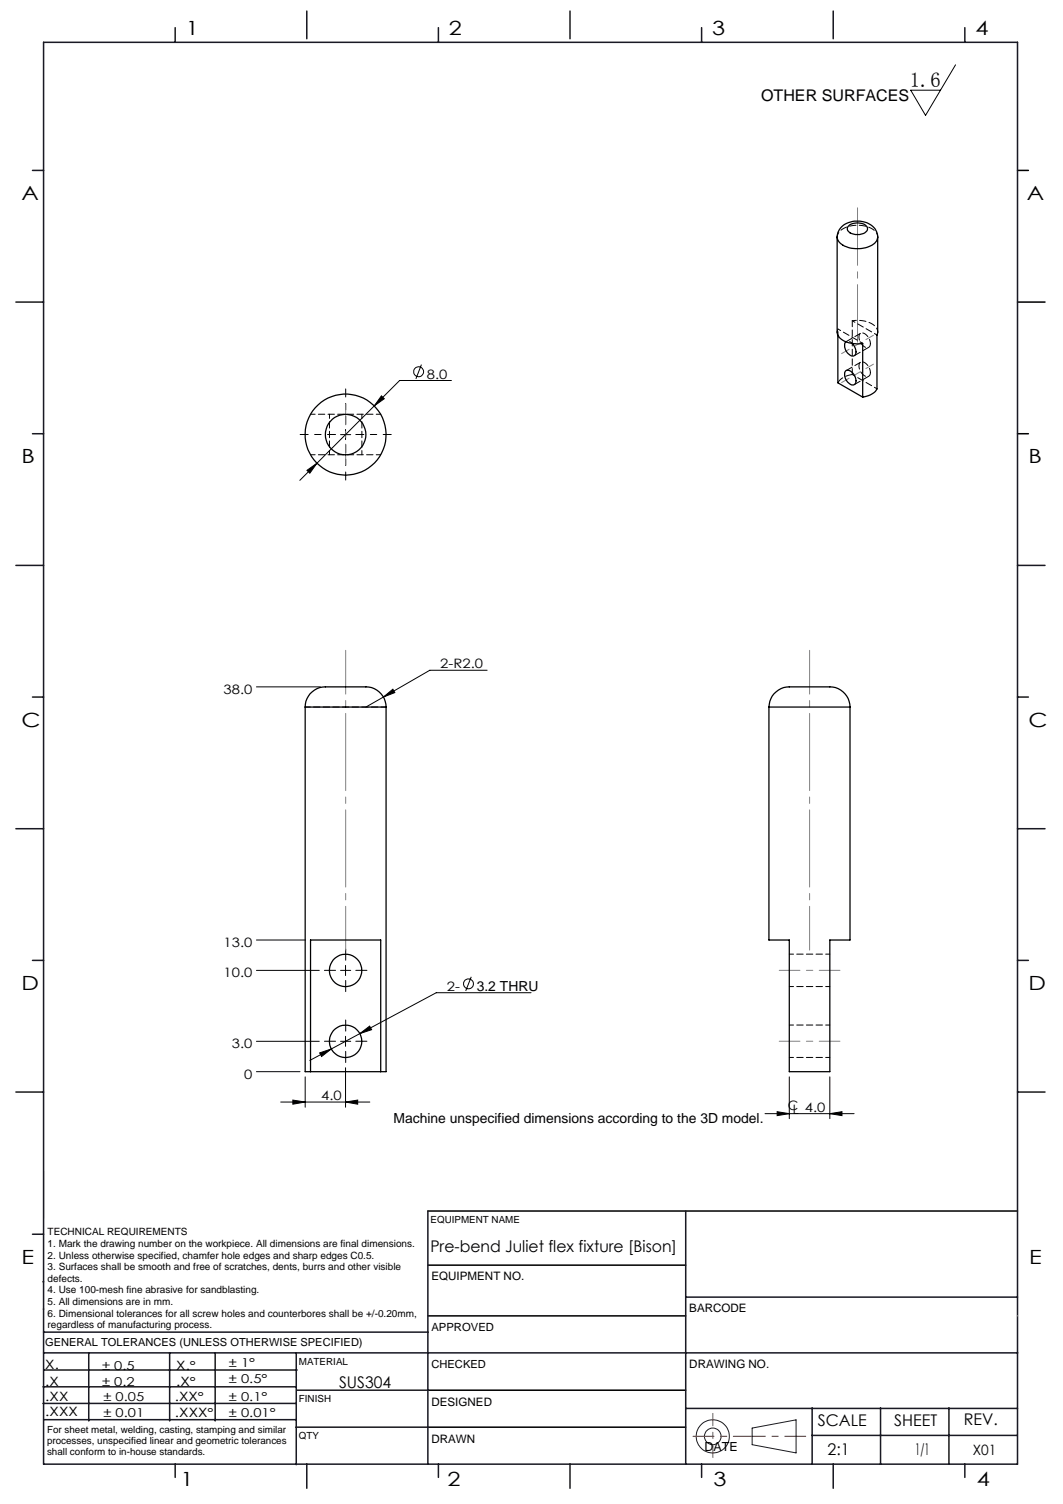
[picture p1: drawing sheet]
<svg xmlns="http://www.w3.org/2000/svg" width="210mm" height="297mm" viewBox="0 0 210 297" stroke-linecap="round" stroke-linejoin="round" font-family="sans-serif">
<g fill="none" stroke="#191924" stroke-width=".2">
<path d="M8.6 231.2v9.4M148.6 282l8.7-1.6v6.5l-8.7-1.6z"/>
<circle cx="140.8" cy="283.7" r="3.3"/>
<circle cx="140.8" cy="283.7" r="1.64"/>
</g>
<path d="M201 33.7h2.2M201 59.7h5.4M201 85.7h2.2M84.5 239.1h116.5M84.6 259.9h50.9M84.6 249.8h50.9M84.6 274.5h50.9M84.5 281.8h51" fill="none" stroke="#000" stroke-width=".3"/>
<path d="M136.9 283.6h22.3" fill="none" stroke="#f00" stroke-width=".2" stroke-dasharray="6.3 1.3 1.3 1.3" stroke-dashoffset="2.2"/>
<path d="M140.8 287.8v-8.7" fill="none" stroke="#f00" stroke-width=".2" stroke-dasharray="6.3 1.3 1.3 1.3" stroke-dashoffset="3.9"/>
<g fill="none" stroke="#191924" stroke-width=".3">
<path d="M8.6 8.4h192.4v280.7h-192.4zM34.6 5.5v2.9M60.6 2.2v5.5M86.6 5.5v2.9M112.6 2.2v5.5M138.6 5.5v2.9M164.6 2.2v5.5M190.6 5.5v2.9M6.4 33.7h2.2M3.1 59.7h5.5M6.4 85.7h2.2M3.1 111.7h5.5"/>
<path d="M201 111.7h5.4M6.4 137.7h2.2M201 137.7h2.2M3.1 163.7h5.5M201 163.7h5.4M6.4 189.6h2.2M201 189.6h2.2M3.1 215.6h5.5M201 215.6h5.4M84.5 239.1v50M135.5 239.1v50M6.4 243.7h2.2"/>
<path d="M8.5 253.1h.1M8.6 258.5h.1M135.5 256.1h65.5M8.5 277.1h49.9M8.5 273.9h49.9M8.6 267.2h192.4M8.6 263.1h75.9M8.8 270.5h49.9M17.5 267.2v13.4M33.5 267.2v13.4M42.5 267.2v13.4M58.5 267.2v22"/>
<path d="M58.6 274.5h26M135.5 278.1h65.5M160.4 278v11.1M174 278v11.1M187.5 278v11.1M8.8 280.3h49.7M34.6 289.1v2.6M58.5 281.8h26M60.6 289.1v4.8M86.6 289.1v2.6M112.6 289.1v4.8M138.6 289.1v2.6"/>
<path d="M160.4 283.5h40.5M164.6 289.1v4.8M190.6 289.1v2.6"/>
</g>
<path d="M201 259.9h.1" fill="none" stroke="#c0c0c0" stroke-width=".2"/>
<g fill="none" stroke="#000" stroke-width=".2">
<path d="M188.8 12.8l-6 10-2.9-5h5.9M75.4 78.2l.5 .5-2 1.4zM83.3 72l-1.1 2.8M89.2 75.1h-10.2l-19.8 19.8M60.6 92.9l2-1.4-1.4 1.9zM67.3 85.8h2M68.3 84.8v2M50.7 135.6h12.6M75.7 137.7l1.9-1.6 .4 .7zM75.7 137.7l-3.4 1.9M96.2 132.4h-11.3l-9.2 5.3M50.7 191.6h12.4"/>
<path d="M50.7 185.6h9.7M67.3 191.6h2M68.3 190.6v2M93.1 192.9l-1.1 2.8M104.9 196h-18.7l-15.1 8.1M50.7 205.6h12.4M50.7 211.6h8.6M55.5 217.6h17.6M57.9 217.2l2.4 .4-2.4 .4zM60.3 212.7v5.9M63.1 207.9l2.3-.8-1.9 1.5zM65.4 207.1l-4.2 2.3"/>
<path d="M67.3 205.6h2M68.3 217.6l2.4-.4v.8zM68.3 210.9v7.7M68.3 204.6v2M71.1 204.1l1.9-1.5 .4 .7zM71.1 204.1l-5.7 3M151.1 219.9h17.6M153.5 219.5l2.4 .4-2.4 .4zM155.9 212.7v8.2M163.9 219.9l2.4-.4v.8zM163.9 212.7v8.2"/>
<circle cx="82.7" cy="73.4" r=".99"/>
<circle cx="92.5" cy="194.3" r=".98"/>
</g>
<path d="M66.3 191.6h-2.2M68.3 189.6v-2.2M68.3 193.6v2.2M70.3 191.6h2.2M66.3 205.6h-2.2M68.3 203.6v-2.2M68.3 207.6v2.2M70.3 205.6h2.2" fill="none" stroke="#000" stroke-width=".2" stroke-dasharray="15.2 1.3 1.3 1.3"/>
<path d="M66.3 85.8h-7M68.3 83.8v-7M68.3 87.8v7M70.3 85.8h7" fill="none" stroke="#000" stroke-width=".2" stroke-dasharray="15.2 1.3 1.3 1.3" stroke-dashoffset="13.6"/>
<path d="M68.3 128.4v59.2M159.9 128.4v59.2" fill="none" stroke="#808080" stroke-width=".2" stroke-dasharray="15.2 1.3 1.3 1.3" stroke-dashoffset="6.6"/>
<path d="M68.3 79.8v12M165.9 191.6h-12M165.9 205.6h-12" fill="none" stroke="#808080" stroke-width=".2" stroke-dasharray="15.2 1.3 1.3 1.3" stroke-dashoffset="11.1"/>
<path d="M169.4 41v26.6" fill="none" stroke="#808080" stroke-width=".2" stroke-dasharray="15.2 1.3 1.3 1.3" stroke-dashoffset="3.9"/>
<path d="M172.6 66.2l-6.3 3.6M172.6 71.9l-6.3 3.7" fill="none" stroke="#808080" stroke-width=".2" stroke-dasharray="15.2 1.3 1.3 1.3" stroke-dashoffset="13.5"/>
<path d="M75.7 137.7l2.3-.9-.4-.7zM63.1 207.9l.4 .7 1.9-1.5zM71.1 204.1l2.3-.8-.4-.7zM57.9 217.2l2.4 .4-2.4 .4zM68.3 217.6l2.4-.4v.8zM60.6 92.9l.6 .5 1.4-1.9zM75.4 78.2l-1.5 1.9 2-1.4zM153.5 219.5l2.4 .4-2.4 .4zM163.9 219.9l2.4-.4v.8z" fill="#000"/>
<g fill="none" stroke="#000" stroke-width=".25">
<path d="M165.4 46.8a3.5 3.5 0 0 1 3.8-3.1 3.6 3.6 0 0 1 4.2 3.1M165.4 46.8v18.8a2.59 2.59 0 0 0 2.3 2.1l1.5 .2 1.2-.1v10.6M165.4 46.8a2.78 2.78 0 0 0 2.5 2.2 5.3 5.3 0 0 0 5.2-1.4l.3-.8M167.5 44.8a2.77 2.77 0 0 1 3.8 0 1.09 1.09 0 0 1-1.2 1.4 2.25 2.25 0 0 1-2.7-.9zM173.4 46.8l-.2 30a3.6 3.6 0 0 1-2.8 1.6M165.5 66.2v9.4l4.9 2.8M167 73.3a1.33 1.33 0 0 1 1.9 1 1.06 1.06 0 0 1-.4 1.7 2.07 2.07 0 0 1-1.5-2.7zM167.1 67.5a1.84 1.84 0 0 0 .8 2.6 .78 .78 0 0 0 1.1 0 .78 .78 0 0 0 .1-1l-.3-.7-.5-.6M60.3 139.6a4.2 4.2 0 0 1 5-4h6a4.2 4.2 0 0 1 5 4M60.3 139.6v72h1M60.3 139.6h16M76.3 139.6v72h-1.1"/>
<path d="M151.9 139.6a4.2 4.2 0 0 1 5-4h6a4.2 4.2 0 0 1 5 4M151.9 139.6v46h4v26h8v-26h4v-46M151.9 139.6h16M61.3 211.6v-26h13.9v26M61.3 211.6h13.9"/>
<circle cx="68.3" cy="85.8" r="4"/>
<circle cx="68.3" cy="85.8" r="8"/>
<circle cx="68.3" cy="191.6" r="3.2"/>
<circle cx="68.3" cy="205.6" r="3.2"/>
</g>
<path d="M60.3 139.6h16" fill="none" stroke="#000" stroke-width=".2" stroke-dasharray="1.3 .6" stroke-dashoffset=".3"/>
<path d="M165.4 46.7a2.82 2.82 0 0 1 2.6-2.1 5.2 5.2 0 0 1 5.2 1.4l.2 .8M172 67.9a2.01 2.01 0 0 0-1.9-2.1 1.51 1.51 0 0 0 .2 2.2 .92 .92 0 0 0 .7 .6 .92 .92 0 0 0 .9-.4l.1-.3M172 73.6a2.01 2.01 0 0 0-1.9-2.1 1.51 1.51 0 0 0 .2 2.2 .92 .92 0 0 0 .7 .6 .92 .92 0 0 0 .9-.3l.1-.4M61.4 81.8h13.8M61.4 89.8h13.8M65.1 81.8v8M71.5 89.8v-8M155.9 194.8h8M163.9 188.4h-8M155.9 208.8h8M163.9 202.4h-8" fill="none" stroke="#000" stroke-width=".2" stroke-dasharray="1.3 .6" stroke-dashoffset=".4"/>
<path d="M165.5 66.2v-1.2" fill="none" stroke="#000" stroke-width=".2" stroke-dasharray="1.3 .6" stroke-dashoffset=".6"/>
<path d="M165.5 75.6a3.7 3.7 0 0 1 2.9-1.6" fill="none" stroke="#000" stroke-width=".2" stroke-dasharray="1.3 .6" stroke-dashoffset="-.1"/>
<path d="M168.4 63.3v10.7" fill="none" stroke="#000" stroke-width=".2" stroke-dasharray="1.3 .6" stroke-dashoffset=".1"/>
<path d="M173.4 65.6a2.59 2.59 0 0 0-2.3-2.1l-1.5-.2h-1.2" fill="none" stroke="#000" stroke-width=".2" stroke-dasharray="1.3 .6" stroke-dashoffset=".5"/>
<path d="M165.5 65l-.1 .6M168.8 70.2l2.8-1.6M168.8 75.9l2.8-1.6M170 65.8l-2.8 1.6M170 71.5l-2.8 1.7" fill="none" stroke="#000" stroke-width=".2" stroke-dasharray="1.3 .6"/>
<path d="M165.5 65l4.9 2.8M168.3 67.8a1.01 1.01 0 0 0-1.1-.3M168.4 63.3l4.9 2.9M173.3 76.8l-4.9-2.8" fill="none" stroke="#000" stroke-width=".2" stroke-dasharray="1.3 .6" stroke-dashoffset=".7"/>
<text font-size="4.1" x="179.8" y="17.2">1.6</text>
<g font-size="3.9">
<text x="36.7" y="6.9">1</text>
<text x="88.7" y="6.9">2</text>
<text x="140.7" y="6.9">3</text>
<text x="192.7" y="6.9">4</text>
<text x="4.2" y="39.5">A</text>
<text x="202.9" y="39.5">A</text>
<text x="4.2" y="91.5">B</text>
<text x="203.2" y="91.5">B</text>
<text x="4.2" y="143.5">C</text>
<text x="203.2" y="143.5">C</text>
<text x="4.2" y="195.5">D</text>
<text x="203.2" y="195.5">D</text>
<text x="4.2" y="249.6">E</text>
<text x="203.3" y="249.6">E</text>
<text x="35.7" y="293.4">1</text>
<text x="88.4" y="293.4">2</text>
<text x="141" y="293.4">3</text>
<text x="193" y="293.4">4</text>
</g>
<g font-size="3.2">
<text x="150.4" y="20">OTHER SURFACES</text>
<text x="85" y="247.3">Pre-bend Juliet flex fixture [Bison]</text>
<text x="67" y="274.2">SUS304</text>
<text x="161.6" y="281.7">SCALE</text>
<text x="176.7" y="281.5">SHEET</text>
<text x="190.4" y="281.5">REV.</text>
<text x="163.5" y="287.4">2:1</text>
<text x="180.8" y="287.4">1/1</text>
</g>
<text font-size="2.8" x="192.2" y="287.3">X01</text>
<g font-size="2.7">
<text x="94.2" y="195.6">3.2 THRU</text>
<text x="77.7" y="221.8">Machine unspecified dimensions according to the 3D model.</text>
</g>
<g font-size="2.6">
<text x="84.3" y="74.7">8.0</text>
<text x="87" y="132">2-R2.0</text>
<text x="44.2" y="137">38.0</text>
<text x="44.2" y="187">13.0</text>
<text x="44.2" y="193">10.0</text>
<text x="88.3" y="195.6">2-</text>
<text x="45.8" y="207">3.0</text>
<text x="48.2" y="213">0</text>
<text x="63.5" y="217.3">4.0</text>
<text x="155.6" y="219.2">C</text>
<text x="156.7" y="220">L 4.0</text>
</g>
<g font-size="2.5">
<text x="8.9" y="273.6">.X</text>
<text x="8.9" y="270.4">X.</text>
<text x="34.8" y="273.7">.X°</text>
<text x="34.8" y="270.5">X.°</text>
<text x="9" y="276.7">.XX</text>
<text x="9" y="279.7">.XXX</text>
<text x="34.5" y="276.7">.XX°</text>
<text x="34.6" y="279.8">.XXX°</text>
<text x="139.2" y="286.6">DATE</text>
</g>
<g font-size="2.4">
<text x="45.2" y="270">± 1°</text>
<text x="20.2" y="270.4">± 0.5</text>
<text x="20.2" y="273.7">± 0.2</text>
<text x="45.2" y="273.2">± 0.5°</text>
<text x="20.4" y="279.7">± 0.01</text>
<text x="20.4" y="276.7">± 0.05</text>
<text x="45.2" y="276.7">± 0.1°</text>
<text x="45.2" y="279.7">± 0.01°</text>
</g>
<g font-size="2.3">
<text x="85.2" y="252.9">EQUIPMENT NO.</text>
<text x="136.2" y="259.2">BARCODE</text>
<text x="136.2" y="270.2">DRAWING NO.</text>
<text x="85.2" y="277.6">DESIGNED</text>
<text x="85.2" y="284.9">DRAWN</text>
</g>
<g font-size="2.2">
<text x="85.2" y="262.8">APPROVED</text>
<text x="8.9" y="265.9">GENERAL TOLERANCES (UNLESS OTHERWISE SPECIFIED)</text>
<text x="85.2" y="270.1">CHECKED</text>
</g>
<g font-size="2">
<text x="9.4" y="243.9">TECHNICAL REQUIREMENTS</text>
<text x="9.4" y="246.2">1. Mark the drawing number on the workpiece. All dimensions are final dimensions.</text>
<text x="9.4" y="248.5">2. Unless otherwise specified, chamfer hole edges and sharp edges C0.5.</text>
<text x="9.4" y="250.8">3. Surfaces shall be smooth and free of scratches, dents, burrs and other visible</text>
<text x="9.4" y="253.1">defects.</text>
<text x="9.4" y="255.4">4. Use 100-mesh fine abrasive for sandblasting.</text>
<text x="9.4" y="257.7">5. All dimensions are in mm.</text>
<text x="9.4" y="260">6. Dimensional tolerances for all screw holes and counterbores shall be +/-0.20mm,</text>
<text x="9.4" y="262.3">regardless of manufacturing process.</text>
</g>
<g font-size="1.9">
<text x="85.1" y="241.5">EQUIPMENT NAME</text>
<text x="59.1" y="269.5">MATERIAL</text>
<text x="59.1" y="276.9">FINISH</text>
<text x="9.3" y="282.9">For sheet metal, welding, casting, stamping and similar</text>
<text x="9.3" y="285.2">processes, unspecified linear and geometric tolerances</text>
<text x="9.3" y="287.4">shall conform to in-house standards.</text>
<text x="59.1" y="284.2">QTY</text>
</g>
</svg>
